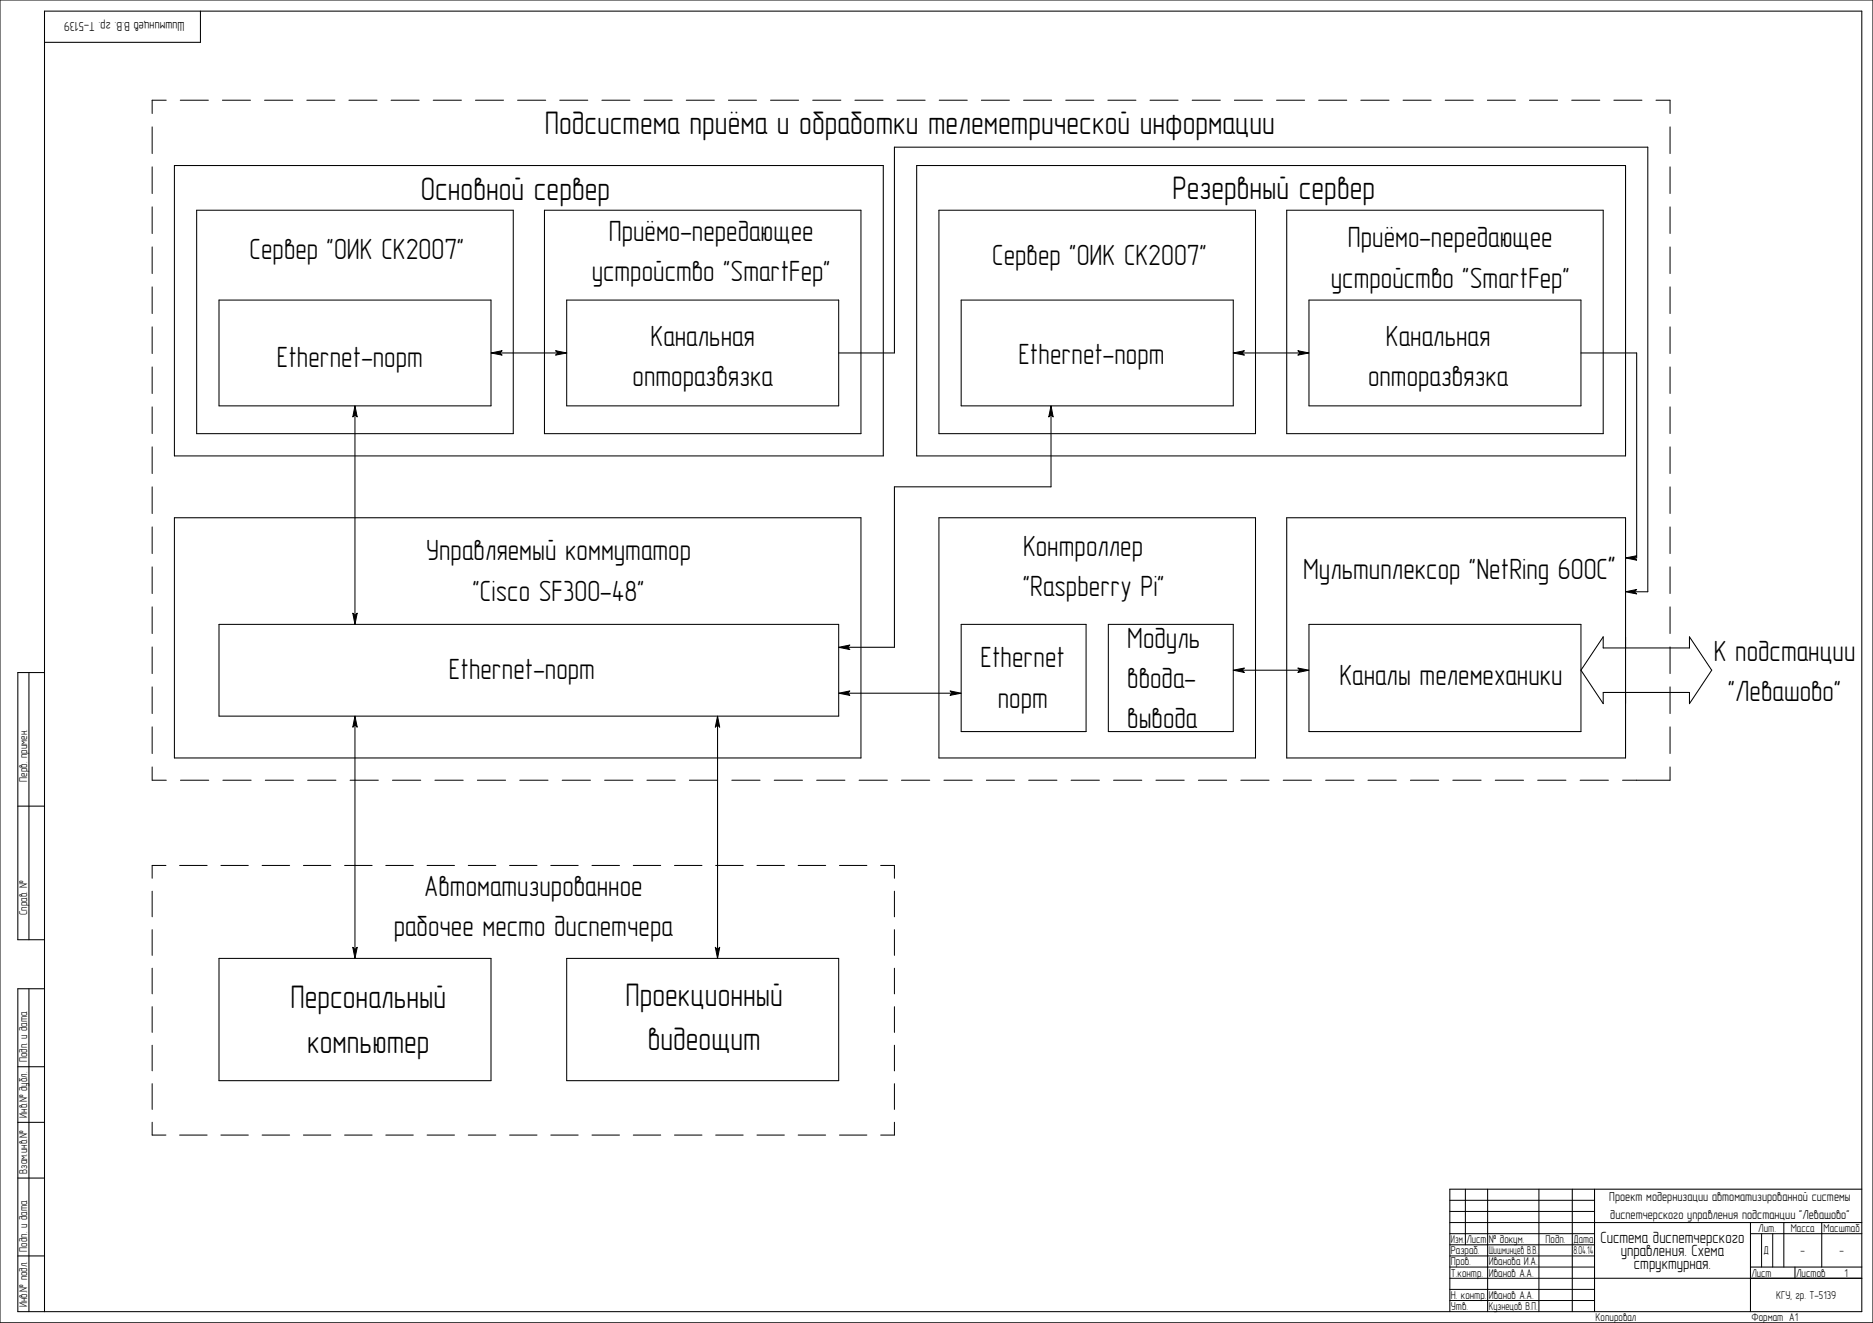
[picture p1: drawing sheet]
<svg xmlns="http://www.w3.org/2000/svg" width="841mm" height="594mm" viewBox="0 0 841 594" stroke-linecap="round" stroke-linejoin="round" font-family="sans-serif">
<g fill="none" stroke="#000" stroke-width=".45">
<path d="M0 0h841v594h-841zM68.3 57v12M74.6 45h-6.3v6M80.9 45h12.7M99.9 45h12.6M118.8 45h12.6M137.8 45h12.6M156.7 45h12.6M175.6 45h12.6M194.5 45h12.7M213.5 45h12.6M232.4 45h12.6"/>
<path d="M251.3 45h12.6M270.3 45h12.6M289.2 45h12.6M308.1 45h12.7M327.1 45h12.6M346 45h12.6M364.9 45h12.7M383.9 45h12.6M402.8 45h12.6M421.7 45h12.6M440.6 45h12.7M459.6 45h12.6"/>
<path d="M478.5 45h12.7M497.5 45h12.6M516.4 45h12.6M535.3 45h12.7M554.3 45h12.6M573.2 45h12.6M592.1 45h12.6M611 45h12.7M630 45h12.6M648.9 45h12.6M667.9 45h12.6M686.8 45h12.6"/>
<path d="M705.7 45h12.7M724.7 45h12.6M743.6 45h6.3v6M749.9 57v12M68.3 74.9v12M749.9 74.9v12M68.3 92.9v12M749.9 92.9v12M68.3 110.9v12M749.9 110.9v12M68.3 128.8v12M749.9 128.8v12"/>
<path d="M68.3 146.8v11.9M220.5 158.5l5-1-1 1 1 1zM249.5 157.5l5 1-5 1 .9-1zM553.8 158.5l5-1-1.1 1 1.1 1zM582.8 157.5l5 1-5 1 .9-1zM749.9 146.8v11.9M68.3 164.8v11.9M749.9 164.8v11.9M68.3 182.7v12M159.4 182.2l1 5-1-1-1 1zM471.9 182.2l1 5-1-1-1 1zM749.9 182.7v12"/>
<path d="M68.3 200.7v11.9M68.3 218.6v12M749.9 200.7v11.9M749.9 218.6v12M68.3 236.6v12M749.9 236.6v12M68.3 254.5v12M729.9 250.5l5-.9-1 .9 1 1zM749.9 254.5v12M68.3 272.5v12M158.4 275.3l1 1.1 1-1.1-1 5.1zM729.9 265.7l5-1-1 1 1 1z"/>
<path d="M749.9 272.5v12M68.3 290.5v12M376.6 290.7l5-1.1-1 1.1 1 1zM582.8 300l5 .9-5 1.1 .9-1.1zM749.9 290.5v12M68.3 308.4v12M376.6 311.3l5-1-1 1 1 1zM426.6 310.3l5 1-5 1 1-1zM553.8 300.9l5-.9-1.1 .9 1.1 1.1zM749.9 308.4v12M68.3 326.4v12M159.4 321.6l1 5-1-1.1-1 1.1z"/>
<path d="M322.2 321.6l1 5-1-1.1-1 1.1zM749.9 326.4v12M68.3 344.4v6h6.4M81 350.4h12.7M100.1 350.4h12.7M119.1 350.4h12.7M138.1 350.4h12.7M157.2 350.4h12.7M176.2 350.4h12.7M195.3 350.4h12.7M214.3 350.4h12.7M233.4 350.4h12.7"/>
<path d="M252.4 350.4h12.7M271.5 350.4h12.7M290.5 350.4h12.7M309.5 350.4h12.7M328.6 350.4h12.7M347.6 350.4h12.7M366.7 350.4h12.7M385.7 350.4h12.7M404.8 350.4h12.7M423.8 350.4h12.7M442.9 350.4h12.6M461.9 350.4h12.7"/>
<path d="M480.9 350.4h12.7M500 350.4h12.7M519 350.4h12.7M538.1 350.4h12.7M557.1 350.4h12.7M576.2 350.4h12.7M595.2 350.4h12.7M614.3 350.4h12.7M633.3 350.4h12.7M652.4 350.4h12.7M671.4 350.4h12.7M690.5 350.4h12.7"/>
<path d="M709.5 350.4h12.7M728.6 350.4h6.3M749.9 344.4v6M74.5 388.6h-6.2v5.8M80.6 388.6h12.4M99.2 388.6h12.3M117.7 388.6h12.3M136.2 388.6h12.3M154.7 388.6h12.4M173.2 388.6h12.4M191.8 388.6h12.3M210.3 388.6h12.3"/>
<path d="M228.8 388.6h12.3M247.3 388.6h12.3M265.8 388.6h12.4M284.4 388.6h12.3M302.9 388.6h12.3M321.4 388.6h12.3M339.9 388.6h12.3M358.4 388.6h12.4M376.9 388.6h12.4M395.4 388.6h6.2v5.8M68.3 400.2v11.5M68.3 417.4v11.6"/>
<path d="M401.6 400.2v11.5M401.6 417.4v11.6M68.3 434.8v11.5M158.4 425.4l1 1 1-1-1 5zM321.2 425.4l1 1 1-1-1 5zM401.6 434.8v11.5M68.3 452v11.6M401.6 452v11.6M68.3 469.3v11.6M401.6 469.3v11.6M68.3 486.6v11.6M401.6 486.6v11.6"/>
<path d="M68.3 503.9v5.8h6.2M80.6 509.7h12.4M99.2 509.7h12.3M117.7 509.7h12.3M136.2 509.7h12.3M154.7 509.7h12.4M173.2 509.7h12.4M191.8 509.7h12.3M210.3 509.7h12.3M228.8 509.7h12.3M247.3 509.7h12.3M265.8 509.7h12.4"/>
<path d="M284.4 509.7h12.3M302.9 509.7h12.3M321.4 509.7h12.3M339.9 509.7h12.3M358.4 509.7h12.4M376.9 509.7h12.4M401.6 503.9v5.8h-6.2M651 539h65M651 549h65M651 544h65M791 554v15M796 554v15"/>
<path d="M651 574h65M651 564h65M651 569h65M651 579h65M786 574h50M651 584h65"/>
</g>
<g fill="none" stroke="#000" stroke-width=".47">
<path d="M90 5v14h-70M78.3 74.3h318.3v130.4h-318.3zM411.6 74.3h318.3v130.4h-318.3zM88.3 94.4h142.2v100.3h-142.2zM244.5 94.4h142.1v100.3h-142.1zM421.6 94.4h142.2v100.3h-142.2zM577.8 94.4h142.1v100.3h-142.1zM98.3 134.7h122.2v47.5h-122.2zM254.5 134.7h122.1v47.5h-122.1zM431.6 134.7h122.2v47.5h-122.2zM587.8 134.7h122.1v47.5h-122.1zM224.5 158.5h25.9"/>
<path d="M376.6 158.5h25v-92.4h338.3v199.6h-6M557.7 158.5h26M709.9 158.5h25v92h-1M159.4 186.2v90.2M471.9 186.2v32.4h-70.3v72.1h-21M78.3 232.5h308.3v107.9h-308.3zM421.6 232.5h142.2v107.9h-142.2zM577.8 232.5h152.1v107.9h-152.1zM98.3 280.4h278.3v41.2h-278.3zM431.6 280.4h56.1v48.1h-56.1zM497.7 280.4h56.1v48.1h-56.1zM587.8 280.4h122.1v48.1h-122.1z"/>
<path d="M719.9 286v5h38.7v-5l10 14.9-10 15.1v-5.1h-38.7v5.1l-10-15.1zM13 302v120M20 302h-12v120h12M380.6 311.3h47M557.7 300.9h26M159.4 325.5v100.9M322.2 325.5v100.9M734.9 350.4h15M8 362h12M98.3 430.4h122.2v54.9h-122.2zM254.5 430.4h122.1v54.9h-122.1zM13 444v145"/>
<path d="M20 444h-12v145h828v-584h-816v584M8 479h12M8 504h12M8 529h12M658 534v25M668 534v55M691 534v55M706 534v55M716 534v55M836 534h-185v55M651 554h65M651 559h65"/>
<path d="M716 549h120M786 554h50M786 549v40M801 549v20M818 549v20M8 564h12M716 574h120M786 569h50M806 569v5"/>
</g>
<g fill="#000">
<path d="M220.5 158.5l5-1-1 1 1 1z" fill-rule="evenodd"/>
<path d="M249.5 157.5l5 1-5 1 .9-1z" fill-rule="evenodd"/>
<path d="M553.8 158.5l5-1-1.1 1 1.1 1z" fill-rule="evenodd"/>
<path d="M582.8 157.5l5 1-5 1 .9-1z" fill-rule="evenodd"/>
<path d="M159.4 182.2l1 5-1-1-1 1z" fill-rule="evenodd"/>
<path d="M471.9 182.2l1 5-1-1-1 1z" fill-rule="evenodd"/>
<path d="M729.9 250.5l5-.9-1 .9 1 1z" fill-rule="evenodd"/>
<path d="M158.4 275.3l1 1.1 1-1.1-1 5.1z" fill-rule="evenodd"/>
<path d="M729.9 265.7l5-1-1 1 1 1z" fill-rule="evenodd"/>
<path d="M376.6 290.7l5-1.1-1 1.1 1 1z" fill-rule="evenodd"/>
<path d="M553.8 300.9l5-.9-1.1 .9 1.1 1.1z" fill-rule="evenodd"/>
<path d="M376.6 311.3l5-1-1 1 1 1z" fill-rule="evenodd"/>
<path d="M426.6 310.3l5 1-5 1 1-1z" fill-rule="evenodd"/>
<path d="M582.8 300l5 .9-5 1.1 .9-1.1z" fill-rule="evenodd"/>
<path d="M159.4 321.6l1 5-1-1.1-1 1.1z" fill-rule="evenodd"/>
<path d="M322.2 321.6l1 5-1-1.1-1 1.1z" fill-rule="evenodd"/>
<path d="M158.4 425.4l1 1 1-1-1 5z" fill-rule="evenodd"/>
<path d="M321.2 425.4l1 1 1-1-1 5z" fill-rule="evenodd"/>
</g>
<g font-size="12.9">
<text x="244.6" y="60">Подсистема приёма и обработки телеметрической информации</text>
<text x="189" y="89.9">Основной сервер</text>
<text x="526.4" y="89.2">Резервный сервер</text>
<text x="130.4" y="452.8">Персональный</text>
<text x="280.8" y="451.5">Проекционный</text>
<text x="137.9" y="472.8">компьютер</text>
<text x="290.8" y="471.5">видеощит</text>
</g>
<g font-size="11.6">
<text x="273.4" y="108.2">Приёмо-передающее</text>
<text x="605.3" y="111.1">Приёмо-передающее</text>
<text x="112.1" y="116.5">Сервер &quot;ОИК СК2007&quot;</text>
<text x="445.6" y="118.8">Сервер &quot;ОИК СК2007&quot;</text>
<text x="265.7" y="126.2">устройство &quot;SmartFep&quot;</text>
<text x="597.6" y="129.1">устройство &quot;SmartFep&quot;</text>
<text x="292.1" y="155.3">Канальная</text>
<text x="622.3" y="155.4">Канальная</text>
<text x="124.3" y="165">Ethernet-порт</text>
<text x="457.4" y="163.7">Ethernet-порт</text>
<text x="284.1" y="173.3">опторазвязка</text>
<text x="614.3" y="173.4">опторазвязка</text>
<text x="191.4" y="251.7">Управляемый коммутатор</text>
<text x="459.4" y="249.8">Контроллер</text>
<text x="585.1" y="260.2">Мультиплексор &quot;NetRing 600C&quot;</text>
<text x="212.3" y="269.7">&quot;Cisco SF300-48&quot;</text>
<text x="459.4" y="267.8">&quot;Raspberry Pi&quot;</text>
<text x="506.2" y="291">Модуль</text>
<text x="440.3" y="299.7">Ethernet</text>
<text x="769.5" y="296.7">К подстанции</text>
<text x="201.6" y="305.1">Ethernet-порт</text>
<text x="506.2" y="309">ввода-</text>
<text x="601.4" y="307.8">Каналы телемеханики</text>
<text x="448" y="317.7">порт</text>
<text x="776" y="314.7">&quot;Левашово&quot;</text>
<text x="506.2" y="327">вывода</text>
<text x="190.5" y="402.2">Автоматизированное</text>
<text x="176.8" y="420.2">рабочее место диспетчера</text>
</g>
<g font-size="6.4">
<text x="718.6" y="558.2">Система диспетчерского</text>
<text x="727.8" y="564">управления. Схема</text>
<text x="733.7" y="569.7">структурная.</text>
</g>
<g font-size="5.1">
<text x="82.8" y="9.8" transform="rotate(180 82.8 9.8)">Шишминцев В.В. гр. Т-5139</text>
<text x="722.6" y="539.3">Проект модернизации автоматизированной системы</text>
<text x="723.1" y="547.3">диспетчерского управления подстанции &quot;Левашово&quot;</text>
</g>
<g font-size="4.5">
<text x="12.2" y="351" transform="rotate(-90 12.2 351)">Перв. примен.</text>
<text x="12.2" y="411" transform="rotate(-90 12.2 411)">Справ. №</text>
<text x="12.2" y="477" transform="rotate(-90 12.2 477)">Подп. и дата</text>
<text x="12.2" y="502" transform="rotate(-90 12.2 502)">Инв.№ дубл.</text>
<text x="12.2" y="527" transform="rotate(-90 12.2 527)">Взам.инв.№</text>
<text x="789.5" y="553.2">Лит.</text>
<text x="804.1" y="553.2">Масса</text>
<text x="818.8" y="553.2">Масштаб</text>
<text x="12.2" y="562" transform="rotate(-90 12.2 562)">Подп. и дата</text>
<text x="651.5" y="558.2">Изм.</text>
<text x="651.5" y="563.2">Разраб.</text>
<text x="658.5" y="558.2">Лист</text>
<text x="668.5" y="558.2">№ докум.</text>
<text x="668.5" y="563.2">Шишминцев В.В.</text>
<text x="694" y="558.2">Подп.</text>
<text x="706.5" y="563.2">8.04.14</text>
<text x="706.5" y="558.2">Дата</text>
<text x="791.9" y="563.1">Д</text>
<text x="808.5" y="563.2">-</text>
<text x="826" y="563.2">-</text>
<text x="651.5" y="568.2">Пров.</text>
<text x="668.5" y="568.2">Иванова И.А.</text>
<text x="651.5" y="573.2">Т.контр.</text>
<text x="668.5" y="573.2">Иванов А.А.</text>
<text x="786.5" y="573.2">Лист</text>
<text x="806.5" y="573.2">Листов</text>
<text x="828.3" y="573.2">1</text>
<text x="12.2" y="587" transform="rotate(-90 12.2 587)">Инв.№ подл.</text>
<text x="651.5" y="583.2">Н. контр.</text>
<text x="668.5" y="583.2">Иванов А.А.</text>
<text x="797.5" y="583.2">КГУ, гр. Т-5139</text>
<text x="651.5" y="588.2">Утв.</text>
<text x="668.5" y="588.2">Кузнецов В.П.</text>
<text x="716.5" y="593.2">Копировал</text>
<text x="786.5" y="593.2">Формат A1</text>
</g>
</svg>
